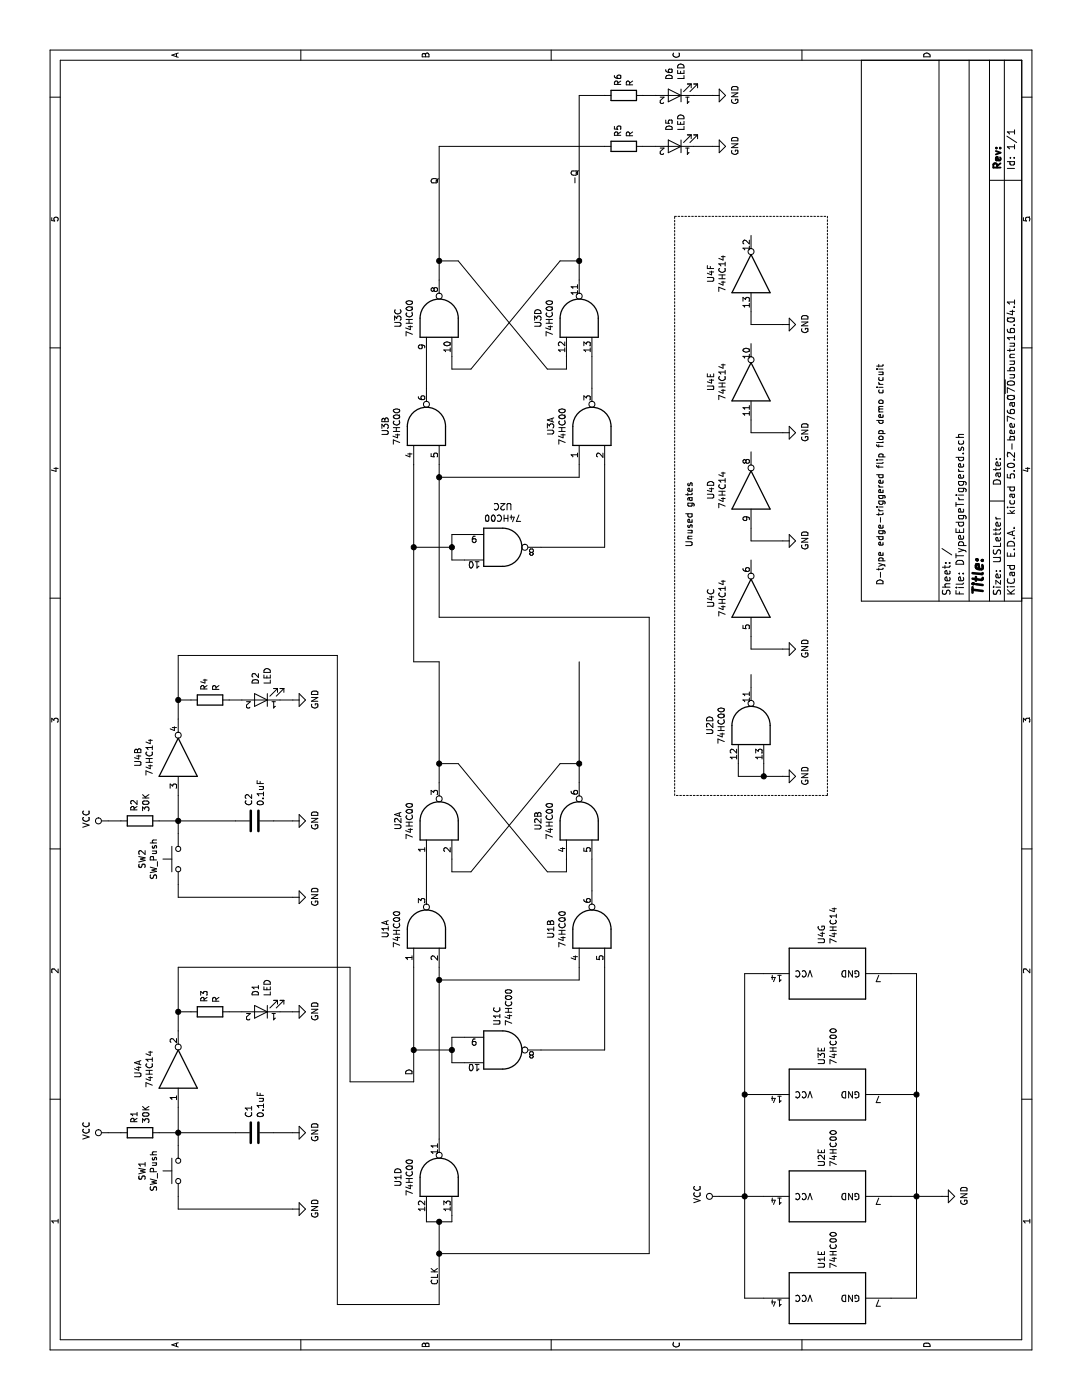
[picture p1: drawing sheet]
EESchema Schematic File Version 4
LIBS:DTypeEdgeTriggered-cache
EELAYER 26 0
EELAYER END
$Descr USLetter 11000 8500
encoding utf-8
Sheet 1 1
Title ""
Date ""
Rev ""
Comp ""
Comment1 ""
Comment2 ""
Comment3 ""
Comment4 ""
$EndDescr
$Comp
L 74xx:74HC00 U1
U 1 1
P 3700 3350
F 0 "U1" H 3700 3675 50  0000 C CNN
F 1 "74HC00" H 3700 3584 50  0000 C CNN
F 2 "" H 3700 3350 50  0001 C CNN
F 3 "" H 3700 3350 50  0001 C CNN
	1    3700 3350
	1    0    0    -1  
$EndComp
$Comp
L 74xx:74HC00 U2
U 2 1
P 4550 4550
F 0 "U2" H 4550 4875 50  0000 C CNN
F 1 "74HC00" H 4550 4784 50  0000 C CNN
F 2 "" H 4550 4550 50  0001 C CNN
F 3 "" H 4550 4550 50  0001 C CNN
	2    4550 4550
	1    0    0    -1  
$EndComp
$Comp
L 74xx:74HC00 U2
U 3 1
P 6700 3950
F 0 "U2" H 6700 4275 50  0000 C CNN
F 1 "74HC00" H 6700 4184 50  0000 C CNN
F 2 "" H 6700 3950 50  0001 C CNN
F 3 "" H 6700 3950 50  0001 C CNN
	3    6700 3950
	0    1    1    0   
$EndComp
Wire Wire Line
	4850 3450 5000 3450
Wire Wire Line
	4850 4550 5000 4550
Wire Wire Line
	4250 4450 4150 4450
Wire Wire Line
	5000 3600 5000 3450
Connection ~ 5000 3450
Wire Wire Line
	5000 3450 5800 3450
Wire Wire Line
	4250 3550 4150 3550
Wire Wire Line
	5000 4400 5000 4550
Connection ~ 5000 4550
Wire Wire Line
	5000 4550 5800 4550
Wire Wire Line
	3400 3250 2750 3250
Wire Wire Line
	2650 3650 2650 3550
Wire Wire Line
	2650 3550 2750 3550
Wire Wire Line
	2750 3550 2750 3250
Connection ~ 2750 3250
Wire Wire Line
	2750 3250 2500 3250
Wire Wire Line
	2850 3650 2850 3550
Wire Wire Line
	2850 3550 2750 3550
Connection ~ 2750 3550
Wire Wire Line
	3400 4750 2750 4750
Wire Wire Line
	2750 4750 2750 4250
Wire Wire Line
	3400 3450 3300 3450
Wire Wire Line
	3400 4550 3300 4550
Wire Wire Line
	3300 4550 3300 3450
Connection ~ 3300 3450
Wire Wire Line
	4000 3350 4250 3350
Wire Wire Line
	4000 4650 4250 4650
$Comp
L 74xx:74HC00 U3
U 1 1
P 7650 4650
F 0 "U3" H 7650 4975 50  0000 C CNN
F 1 "74HC00" H 7650 4884 50  0000 C CNN
F 2 "" H 7650 4650 50  0001 C CNN
F 3 "" H 7650 4650 50  0001 C CNN
	1    7650 4650
	1    0    0    -1  
$EndComp
$Comp
L 74xx:74HC00 U3
U 2 1
P 7650 3350
F 0 "U3" H 7650 3675 50  0000 C CNN
F 1 "74HC00" H 7650 3584 50  0000 C CNN
F 2 "" H 7650 3350 50  0001 C CNN
F 3 "" H 7650 3350 50  0001 C CNN
	2    7650 3350
	1    0    0    -1  
$EndComp
$Comp
L 74xx:74HC00 U3
U 3 1
P 8500 3450
F 0 "U3" H 8500 3775 50  0000 C CNN
F 1 "74HC00" H 8500 3684 50  0000 C CNN
F 2 "" H 8500 3450 50  0001 C CNN
F 3 "" H 8500 3450 50  0001 C CNN
	3    8500 3450
	1    0    0    -1  
$EndComp
$Comp
L 74xx:74HC00 U3
U 4 1
P 8500 4550
F 0 "U3" H 8500 4875 50  0000 C CNN
F 1 "74HC00" H 8500 4784 50  0000 C CNN
F 2 "" H 8500 4550 50  0001 C CNN
F 3 "" H 8500 4550 50  0001 C CNN
	4    8500 4550
	1    0    0    -1  
$EndComp
Wire Wire Line
	8800 3450 8950 3450
Wire Wire Line
	8800 4550 8950 4550
Wire Wire Line
	8200 4450 8100 4450
Wire Wire Line
	8950 3600 8950 3450
Connection ~ 8950 3450
Wire Wire Line
	8200 3550 8100 3550
Wire Wire Line
	8950 4400 8950 4550
Connection ~ 8950 4550
$Comp
L 74xx:74HC00 U2
U 1 1
P 4550 3450
F 0 "U2" H 4550 3775 50  0000 C CNN
F 1 "74HC00" H 4550 3684 50  0000 C CNN
F 2 "" H 4550 3450 50  0001 C CNN
F 3 "" H 4550 3450 50  0001 C CNN
	1    4550 3450
	1    0    0    -1  
$EndComp
Wire Wire Line
	7350 3250 6700 3250
Wire Wire Line
	6600 3650 6600 3550
Wire Wire Line
	6600 3550 6700 3550
Wire Wire Line
	6700 3550 6700 3250
Connection ~ 6700 3250
Wire Wire Line
	6800 3650 6800 3550
Wire Wire Line
	6800 3550 6700 3550
Connection ~ 6700 3550
Wire Wire Line
	7350 4750 6700 4750
Wire Wire Line
	6700 4750 6700 4250
Wire Wire Line
	7350 3450 7250 3450
Wire Wire Line
	7350 4550 7250 4550
Wire Wire Line
	7250 4550 7250 3450
Connection ~ 7250 3450
Wire Wire Line
	7250 3450 6150 3450
Wire Wire Line
	7950 3350 8200 3350
Wire Wire Line
	7950 4650 8200 4650
Wire Wire Line
	1450 3350 1400 3350
Wire Wire Line
	1400 3350 1400 3450
Wire Wire Line
	1450 3550 1400 3550
Wire Wire Line
	1400 3550 1400 3450
Connection ~ 1400 3450
Wire Wire Line
	2050 3450 3300 3450
Wire Wire Line
	6150 3450 6150 5100
Wire Wire Line
	6150 5100 1150 5100
Wire Wire Line
	1150 5100 1150 3450
Connection ~ 1150 3450
Wire Wire Line
	1150 3450 1400 3450
Text Label 900  3450 0    50   ~ 0
CLK
Text Label 2550 3250 0    50   ~ 0
D
Wire Wire Line
	5800 3250 5800 3450
Wire Wire Line
	5800 3250 6700 3250
Text Label 9550 3450 0    50   ~ 0
Q
Text Label 9550 4550 0    50   ~ 0
-Q
$Comp
L 74xx:74HC00 U1
U 2 1
P 3700 4650
F 0 "U1" H 3700 4975 50  0000 C CNN
F 1 "74HC00" H 3700 4884 50  0000 C CNN
F 2 "" H 3700 4650 50  0001 C CNN
F 3 "" H 3700 4650 50  0001 C CNN
	2    3700 4650
	1    0    0    -1  
$EndComp
$Comp
L 74xx:74HC00 U2
U 4 1
P 5300 5900
F 0 "U2" H 5300 6225 50  0000 C CNN
F 1 "74HC00" H 5300 6134 50  0000 C CNN
F 2 "" H 5300 5900 50  0001 C CNN
F 3 "" H 5300 5900 50  0001 C CNN
	4    5300 5900
	1    0    0    -1  
$EndComp
Wire Wire Line
	5600 5900 5700 5900
Wire Wire Line
	5000 5800 4900 5800
Wire Wire Line
	4900 5800 4900 6000
Wire Wire Line
	5000 6000 4900 6000
Connection ~ 4900 6000
Wire Wire Line
	4900 6000 4900 6150
$Comp
L power:GND #PWR?
U 1 1
P 4900 6150
F 0 "#PWR?" H 4900 5900 50  0001 C CNN
F 1 "GND" H 4905 5977 50  0000 C CNN
F 2 "" H 4900 6150 50  0001 C CNN
F 3 "" H 4900 6150 50  0001 C CNN
	1    4900 6150
	1    0    0    -1  
$EndComp
$Comp
L 74xx:74HC00 U1
U 3 1
P 2750 3950
F 0 "U1" V 2704 4138 50  0000 L CNN
F 1 "74HC00" V 2795 4138 50  0000 L CNN
F 2 "" H 2750 3950 50  0001 C CNN
F 3 "" H 2750 3950 50  0001 C CNN
	3    2750 3950
	0    1    1    0   
$EndComp
$Comp
L 74xx:74HC00 U1
U 4 1
P 1750 3450
F 0 "U1" H 1750 3775 50  0000 C CNN
F 1 "74HC00" H 1750 3684 50  0000 C CNN
F 2 "" H 1750 3450 50  0001 C CNN
F 3 "" H 1750 3450 50  0001 C CNN
	4    1750 3450
	1    0    0    -1  
$EndComp
$Comp
L 74xx:74HC00 U1
U 5 1
P 800 6500
F 0 "U1" H 1030 6546 50  0000 L CNN
F 1 "74HC00" H 1030 6455 50  0000 L CNN
F 2 "" H 800 6500 50  0001 C CNN
F 3 "" H 800 6500 50  0001 C CNN
	5    800  6500
	1    0    0    -1  
$EndComp
$Comp
L 74xx:74HC00 U2
U 5 1
P 1600 6500
F 0 "U2" H 1830 6546 50  0000 L CNN
F 1 "74HC00" H 1830 6455 50  0000 L CNN
F 2 "" H 1600 6500 50  0001 C CNN
F 3 "" H 1600 6500 50  0001 C CNN
	5    1600 6500
	1    0    0    -1  
$EndComp
$Comp
L 74xx:74HC00 U3
U 5 1
P 2400 6500
F 0 "U3" H 2630 6546 50  0000 L CNN
F 1 "74HC00" H 2630 6455 50  0000 L CNN
F 2 "" H 2400 6500 50  0001 C CNN
F 3 "" H 2400 6500 50  0001 C CNN
	5    2400 6500
	1    0    0    -1  
$EndComp
Wire Wire Line
	1600 6000 1600 5850
$Comp
L power:VCC #PWR?
U 1 1
P 1600 5650
F 0 "#PWR?" H 1600 5500 50  0001 C CNN
F 1 "VCC" H 1617 5823 50  0000 C CNN
F 2 "" H 1600 5650 50  0001 C CNN
F 3 "" H 1600 5650 50  0001 C CNN
	1    1600 5650
	1    0    0    -1  
$EndComp
Wire Wire Line
	1600 7000 1600 7200
$Comp
L power:GND #PWR?
U 1 1
P 1600 7400
F 0 "#PWR?" H 1600 7150 50  0001 C CNN
F 1 "GND" H 1605 7227 50  0000 C CNN
F 2 "" H 1600 7400 50  0001 C CNN
F 3 "" H 1600 7400 50  0001 C CNN
	1    1600 7400
	1    0    0    -1  
$EndComp
Wire Wire Line
	800  6000 800  5850
Wire Wire Line
	800  5850 1600 5850
Connection ~ 1600 5850
Wire Wire Line
	1600 5850 1600 5650
Wire Wire Line
	2400 6000 2400 5850
Wire Wire Line
	2400 5850 1600 5850
Wire Wire Line
	800  7000 800  7200
Wire Wire Line
	800  7200 1600 7200
Connection ~ 1600 7200
Wire Wire Line
	1600 7200 1600 7400
Wire Wire Line
	2400 7000 2400 7200
Wire Wire Line
	2400 7200 1600 7200
Text Notes 6400 6950 0    50   ~ 0
D-type edge-triggered flip flop demo circuit
Text Notes 6700 5450 0    50   ~ 0
Unused gates
$Comp
L Switch:SW_Push SW1
U 1 1
P 1800 1400
F 0 "SW1" H 1800 1685 50  0000 C CNN
F 1 "SW_Push" H 1800 1594 50  0000 C CNN
F 2 "" H 1800 1600 50  0001 C CNN
F 3 "" H 1800 1600 50  0001 C CNN
	1    1800 1400
	1    0    0    -1  
$EndComp
$Comp
L 74xx:74HC14 U4
U 1 1
P 2600 1400
F 0 "U4" H 2600 1717 50  0000 C CNN
F 1 "74HC14" H 2600 1626 50  0000 C CNN
F 2 "" H 2600 1400 50  0001 C CNN
F 3 "" H 2600 1400 50  0001 C CNN
	1    2600 1400
	1    0    0    -1  
$EndComp
Wire Wire Line
	1600 1400 1500 1400
Wire Wire Line
	1500 1400 1500 2300
Wire Wire Line
	2100 1400 2100 1850
$Comp
L device:R R1
U 1 1
P 2100 1100
F 0 "R1" H 2170 1146 50  0000 L CNN
F 1 "30K" H 2170 1055 50  0000 L CNN
F 2 "" V 2030 1100 50  0001 C CNN
F 3 "" H 2100 1100 50  0001 C CNN
	1    2100 1100
	1    0    0    -1  
$EndComp
Wire Wire Line
	2100 2150 2100 2300
$Comp
L power:GND #PWR?
U 1 1
P 2100 2300
F 0 "#PWR?" H 2100 2050 50  0001 C CNN
F 1 "GND" H 2105 2127 50  0000 C CNN
F 2 "" H 2100 2300 50  0001 C CNN
F 3 "" H 2100 2300 50  0001 C CNN
	1    2100 2300
	1    0    0    -1  
$EndComp
Wire Wire Line
	2000 1400 2100 1400
Wire Wire Line
	2300 1400 2100 1400
Connection ~ 2100 1400
$Comp
L power:VCC #PWR?
U 1 1
P 2100 850
F 0 "#PWR?" H 2100 700 50  0001 C CNN
F 1 "VCC" H 2117 1023 50  0000 C CNN
F 2 "" H 2100 850 50  0001 C CNN
F 3 "" H 2100 850 50  0001 C CNN
	1    2100 850 
	1    0    0    -1  
$EndComp
$Comp
L device:LED D1
U 1 1
P 3050 2050
F 0 "D1" V 3088 1933 50  0000 R CNN
F 1 "LED" V 2997 1933 50  0000 R CNN
F 2 "" H 3050 2050 50  0001 C CNN
F 3 "" H 3050 2050 50  0001 C CNN
	1    3050 2050
	0    -1   -1   0   
$EndComp
$Comp
L device:R R3
U 1 1
P 3050 1650
F 0 "R3" H 3120 1696 50  0000 L CNN
F 1 "R" H 3120 1605 50  0000 L CNN
F 2 "" V 2980 1650 50  0001 C CNN
F 3 "" H 3050 1650 50  0001 C CNN
	1    3050 1650
	1    0    0    -1  
$EndComp
Wire Wire Line
	2900 1400 3050 1400
Wire Wire Line
	3050 1500 3050 1400
Connection ~ 3050 1400
Wire Wire Line
	3050 1400 3400 1400
Wire Wire Line
	3050 1900 3050 1800
Wire Wire Line
	3050 2200 3050 2300
$Comp
L power:GND #PWR?
U 1 1
P 3050 2300
F 0 "#PWR?" H 3050 2050 50  0001 C CNN
F 1 "GND" H 3055 2127 50  0000 C CNN
F 2 "" H 3050 2300 50  0001 C CNN
F 3 "" H 3050 2300 50  0001 C CNN
	1    3050 2300
	1    0    0    -1  
$EndComp
$Comp
L device:LED D2
U 1 1
P 5500 2050
F 0 "D2" V 5538 1933 50  0000 R CNN
F 1 "LED" V 5447 1933 50  0000 R CNN
F 2 "" H 5500 2050 50  0001 C CNN
F 3 "" H 5500 2050 50  0001 C CNN
	1    5500 2050
	0    -1   -1   0   
$EndComp
$Comp
L device:R R4
U 1 1
P 5500 1650
F 0 "R4" H 5570 1696 50  0000 L CNN
F 1 "R" H 5570 1605 50  0000 L CNN
F 2 "" V 5430 1650 50  0001 C CNN
F 3 "" H 5500 1650 50  0001 C CNN
	1    5500 1650
	1    0    0    -1  
$EndComp
Wire Wire Line
	5350 1400 5500 1400
Wire Wire Line
	5500 1500 5500 1400
Connection ~ 5500 1400
Wire Wire Line
	5500 1400 5850 1400
Wire Wire Line
	5500 1900 5500 1800
Wire Wire Line
	5500 2200 5500 2300
$Comp
L power:GND #PWR?
U 1 1
P 5500 2300
F 0 "#PWR?" H 5500 2050 50  0001 C CNN
F 1 "GND" H 5505 2127 50  0000 C CNN
F 2 "" H 5500 2300 50  0001 C CNN
F 3 "" H 5500 2300 50  0001 C CNN
	1    5500 2300
	1    0    0    -1  
$EndComp
$Comp
L 74xx:74HC14 U4
U 2 1
P 5050 1400
F 0 "U4" H 5050 1717 50  0000 C CNN
F 1 "74HC14" H 5050 1626 50  0000 C CNN
F 2 "" H 5050 1400 50  0001 C CNN
F 3 "" H 5050 1400 50  0001 C CNN
	2    5050 1400
	1    0    0    -1  
$EndComp
Wire Wire Line
	3400 1400 3400 2750
Wire Wire Line
	3400 2750 2500 2750
Wire Wire Line
	5850 1400 5850 2650
Wire Wire Line
	5850 2650 750  2650
Wire Wire Line
	750  2650 750  3450
Wire Wire Line
	750  3450 1150 3450
$Comp
L 74xx:74HC14 U4
U 3 1
P 6300 5900
F 0 "U4" H 6300 6217 50  0000 C CNN
F 1 "74HC14" H 6300 6126 50  0000 C CNN
F 2 "" H 6300 5900 50  0001 C CNN
F 3 "" H 6300 5900 50  0001 C CNN
	3    6300 5900
	1    0    0    -1  
$EndComp
$Comp
L 74xx:74HC14 U4
U 4 1
P 7150 5900
F 0 "U4" H 7150 6217 50  0000 C CNN
F 1 "74HC14" H 7150 6126 50  0000 C CNN
F 2 "" H 7150 5900 50  0001 C CNN
F 3 "" H 7150 5900 50  0001 C CNN
	4    7150 5900
	1    0    0    -1  
$EndComp
$Comp
L 74xx:74HC14 U4
U 5 1
P 8000 5900
F 0 "U4" H 8000 6217 50  0000 C CNN
F 1 "74HC14" H 8000 6126 50  0000 C CNN
F 2 "" H 8000 5900 50  0001 C CNN
F 3 "" H 8000 5900 50  0001 C CNN
	5    8000 5900
	1    0    0    -1  
$EndComp
$Comp
L 74xx:74HC14 U4
U 6 1
P 8850 5900
F 0 "U4" H 8850 6217 50  0000 C CNN
F 1 "74HC14" H 8850 6126 50  0000 C CNN
F 2 "" H 8850 5900 50  0001 C CNN
F 3 "" H 8850 5900 50  0001 C CNN
	6    8850 5900
	1    0    0    -1  
$EndComp
Wire Wire Line
	6000 5900 5900 5900
Wire Wire Line
	5900 5900 5900 6150
$Comp
L power:GND #PWR?
U 1 1
P 5900 6150
F 0 "#PWR?" H 5900 5900 50  0001 C CNN
F 1 "GND" H 5905 5977 50  0000 C CNN
F 2 "" H 5900 6150 50  0001 C CNN
F 3 "" H 5900 6150 50  0001 C CNN
	1    5900 6150
	1    0    0    -1  
$EndComp
Wire Wire Line
	6850 5900 6750 5900
Wire Wire Line
	6750 5900 6750 6150
$Comp
L power:GND #PWR?
U 1 1
P 6750 6150
F 0 "#PWR?" H 6750 5900 50  0001 C CNN
F 1 "GND" H 6755 5977 50  0000 C CNN
F 2 "" H 6750 6150 50  0001 C CNN
F 3 "" H 6750 6150 50  0001 C CNN
	1    6750 6150
	1    0    0    -1  
$EndComp
Wire Wire Line
	7700 5900 7600 5900
Wire Wire Line
	7600 5900 7600 6150
$Comp
L power:GND #PWR?
U 1 1
P 7600 6150
F 0 "#PWR?" H 7600 5900 50  0001 C CNN
F 1 "GND" H 7605 5977 50  0000 C CNN
F 2 "" H 7600 6150 50  0001 C CNN
F 3 "" H 7600 6150 50  0001 C CNN
	1    7600 6150
	1    0    0    -1  
$EndComp
Wire Wire Line
	8550 5900 8450 5900
Wire Wire Line
	8450 5900 8450 6150
$Comp
L power:GND #PWR?
U 1 1
P 8450 6150
F 0 "#PWR?" H 8450 5900 50  0001 C CNN
F 1 "GND" H 8455 5977 50  0000 C CNN
F 2 "" H 8450 6150 50  0001 C CNN
F 3 "" H 8450 6150 50  0001 C CNN
	1    8450 6150
	1    0    0    -1  
$EndComp
Wire Notes Line
	4750 5300 9300 5300
Wire Notes Line
	9300 5300 9300 6500
Wire Notes Line
	9300 6500 4750 6500
Wire Notes Line
	4750 6500 4750 5300
$Comp
L device:LED D5
U 1 1
P 9850 5300
F 0 "D5" V 9888 5183 50  0000 R CNN
F 1 "LED" V 9797 5183 50  0000 R CNN
F 2 "" H 9850 5300 50  0001 C CNN
F 3 "" H 9850 5300 50  0001 C CNN
	1    9850 5300
	0    -1   -1   0   
$EndComp
Wire Wire Line
	2500 2750 2500 3250
$Comp
L device:C C1
U 1 1
P 2100 2000
F 0 "C1" H 2215 2046 50  0000 L CNN
F 1 "0.1uF" H 2215 1955 50  0000 L CNN
F 2 "" H 2138 1850 50  0001 C CNN
F 3 "" H 2100 2000 50  0001 C CNN
	1    2100 2000
	1    0    0    -1  
$EndComp
Wire Wire Line
	2100 850  2100 950 
Wire Wire Line
	2100 1250 2100 1400
$Comp
L 74xx:74HC14 U4
U 7 1
P 3350 6500
F 0 "U4" H 3580 6546 50  0000 L CNN
F 1 "74HC14" H 3580 6455 50  0000 L CNN
F 2 "" H 3350 6500 50  0001 C CNN
F 3 "" H 3350 6500 50  0001 C CNN
	7    3350 6500
	1    0    0    -1  
$EndComp
Wire Wire Line
	3350 6000 3350 5850
Wire Wire Line
	3350 5850 2400 5850
Connection ~ 2400 5850
Wire Wire Line
	3350 7000 3350 7200
Wire Wire Line
	3350 7200 2400 7200
Connection ~ 2400 7200
$Comp
L device:R R5
U 1 1
P 9850 4900
F 0 "R5" H 9920 4946 50  0000 L CNN
F 1 "R" H 9920 4855 50  0000 L CNN
F 2 "" V 9780 4900 50  0001 C CNN
F 3 "" H 9850 4900 50  0001 C CNN
	1    9850 4900
	1    0    0    -1  
$EndComp
Wire Wire Line
	9850 5050 9850 5150
Wire Wire Line
	9850 5450 9850 5600
$Comp
L power:GND #PWR?
U 1 1
P 9850 5600
F 0 "#PWR?" H 9850 5350 50  0001 C CNN
F 1 "GND" H 9855 5427 50  0000 C CNN
F 2 "" H 9850 5600 50  0001 C CNN
F 3 "" H 9850 5600 50  0001 C CNN
	1    9850 5600
	1    0    0    -1  
$EndComp
$Comp
L device:LED D6
U 1 1
P 10250 5300
F 0 "D6" V 10288 5183 50  0000 R CNN
F 1 "LED" V 10197 5183 50  0000 R CNN
F 2 "" H 10250 5300 50  0001 C CNN
F 3 "" H 10250 5300 50  0001 C CNN
	1    10250 5300
	0    -1   -1   0   
$EndComp
$Comp
L device:R R6
U 1 1
P 10250 4900
F 0 "R6" H 10320 4946 50  0000 L CNN
F 1 "R" H 10320 4855 50  0000 L CNN
F 2 "" V 10180 4900 50  0001 C CNN
F 3 "" H 10250 4900 50  0001 C CNN
	1    10250 4900
	1    0    0    -1  
$EndComp
Wire Wire Line
	10250 5050 10250 5150
Wire Wire Line
	10250 5450 10250 5600
$Comp
L power:GND #PWR?
U 1 1
P 10250 5600
F 0 "#PWR?" H 10250 5350 50  0001 C CNN
F 1 "GND" H 10255 5427 50  0000 C CNN
F 2 "" H 10250 5600 50  0001 C CNN
F 3 "" H 10250 5600 50  0001 C CNN
	1    10250 5600
	1    0    0    -1  
$EndComp
Wire Wire Line
	9850 4750 9850 3450
Wire Wire Line
	8950 3450 9850 3450
Wire Wire Line
	10250 4750 10250 4550
Wire Wire Line
	8950 4550 10250 4550
$Comp
L power:GND #PWR?
U 1 1
P 1500 2300
F 0 "#PWR?" H 1500 2050 50  0001 C CNN
F 1 "GND" H 1505 2127 50  0000 C CNN
F 2 "" H 1500 2300 50  0001 C CNN
F 3 "" H 1500 2300 50  0001 C CNN
	1    1500 2300
	1    0    0    -1  
$EndComp
$Comp
L Switch:SW_Push SW2
U 1 1
P 4250 1400
F 0 "SW2" H 4250 1685 50  0000 C CNN
F 1 "SW_Push" H 4250 1594 50  0000 C CNN
F 2 "" H 4250 1600 50  0001 C CNN
F 3 "" H 4250 1600 50  0001 C CNN
	1    4250 1400
	1    0    0    -1  
$EndComp
Wire Wire Line
	4050 1400 3950 1400
Wire Wire Line
	3950 1400 3950 2300
Wire Wire Line
	4550 1400 4550 1850
$Comp
L device:R R2
U 1 1
P 4550 1100
F 0 "R2" H 4620 1146 50  0000 L CNN
F 1 "30K" H 4620 1055 50  0000 L CNN
F 2 "" V 4480 1100 50  0001 C CNN
F 3 "" H 4550 1100 50  0001 C CNN
	1    4550 1100
	1    0    0    -1  
$EndComp
Wire Wire Line
	4550 2150 4550 2300
$Comp
L power:GND #PWR?
U 1 1
P 4550 2300
F 0 "#PWR?" H 4550 2050 50  0001 C CNN
F 1 "GND" H 4555 2127 50  0000 C CNN
F 2 "" H 4550 2300 50  0001 C CNN
F 3 "" H 4550 2300 50  0001 C CNN
	1    4550 2300
	1    0    0    -1  
$EndComp
Wire Wire Line
	4450 1400 4550 1400
Wire Wire Line
	4750 1400 4550 1400
Connection ~ 4550 1400
$Comp
L power:VCC #PWR?
U 1 1
P 4550 850
F 0 "#PWR?" H 4550 700 50  0001 C CNN
F 1 "VCC" H 4567 1023 50  0000 C CNN
F 2 "" H 4550 850 50  0001 C CNN
F 3 "" H 4550 850 50  0001 C CNN
	1    4550 850 
	1    0    0    -1  
$EndComp
$Comp
L device:C C2
U 1 1
P 4550 2000
F 0 "C2" H 4665 2046 50  0000 L CNN
F 1 "0.1uF" H 4665 1955 50  0000 L CNN
F 2 "" H 4588 1850 50  0001 C CNN
F 3 "" H 4550 2000 50  0001 C CNN
	1    4550 2000
	1    0    0    -1  
$EndComp
Wire Wire Line
	4550 850  4550 950 
Wire Wire Line
	4550 1250 4550 1400
$Comp
L power:GND #PWR?
U 1 1
P 3950 2300
F 0 "#PWR?" H 3950 2050 50  0001 C CNN
F 1 "GND" H 3955 2127 50  0000 C CNN
F 2 "" H 3950 2300 50  0001 C CNN
F 3 "" H 3950 2300 50  0001 C CNN
	1    3950 2300
	1    0    0    -1  
$EndComp
Wire Wire Line
	5000 3600 4150 4300
Wire Wire Line
	4150 4300 4150 4450
Wire Wire Line
	5000 4400 4150 3700
Wire Wire Line
	4150 3700 4150 3550
Wire Wire Line
	8950 4400 8100 3700
Wire Wire Line
	8100 3700 8100 3550
Wire Wire Line
	8950 3600 8100 4300
Wire Wire Line
	8100 4300 8100 4450
$EndSCHEMATC
